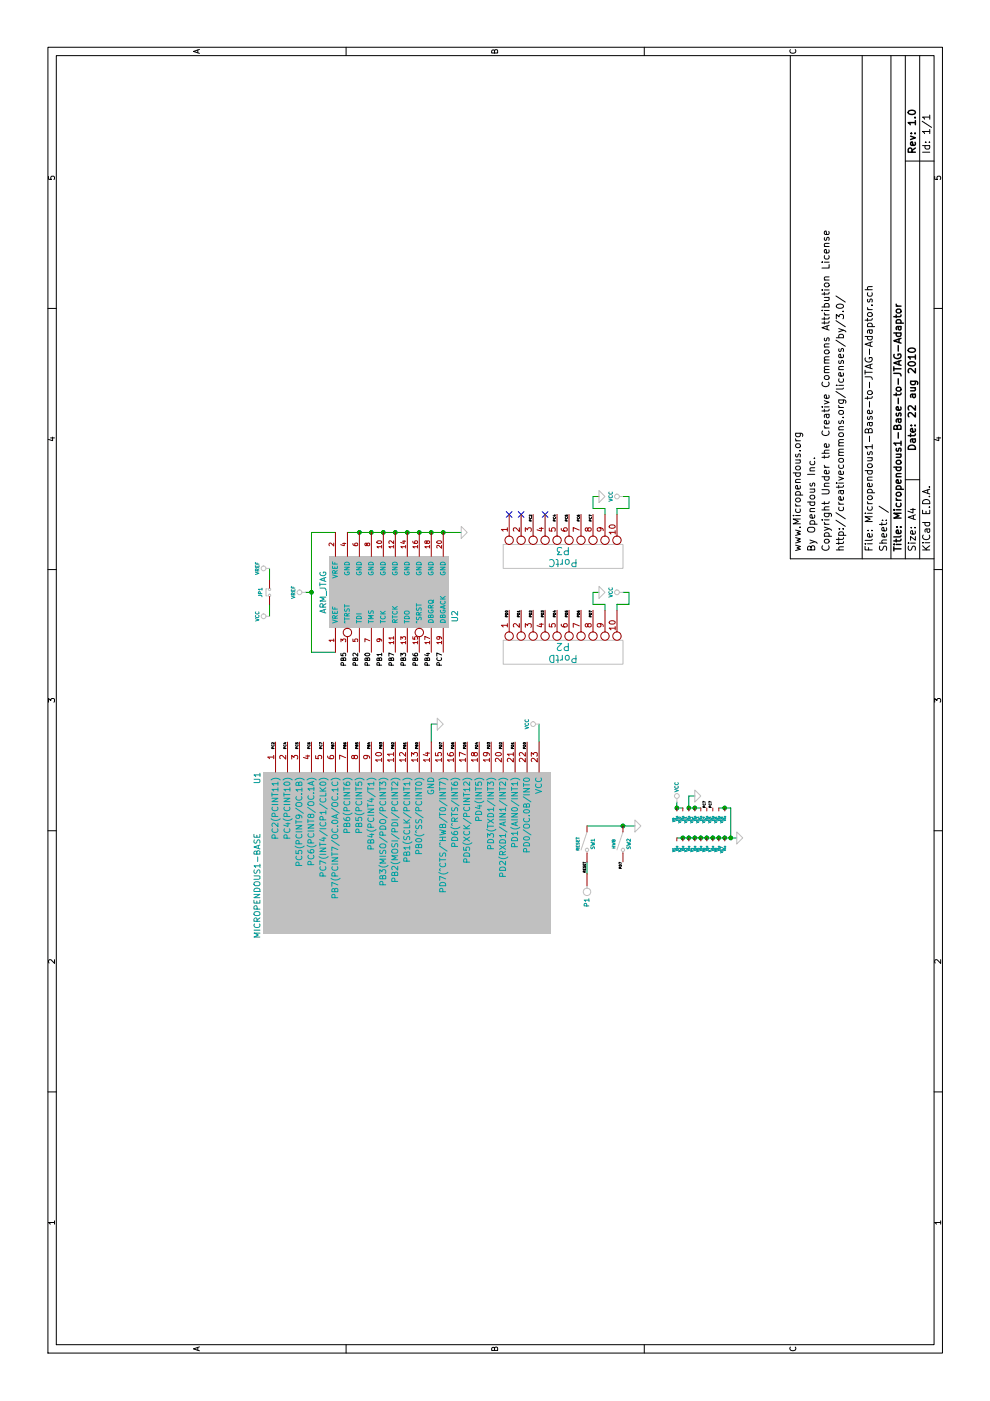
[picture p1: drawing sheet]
EESchema Schematic File Version 2  date 29/08/2010 20:33:50
LIBS:power
LIBS:device
LIBS:transistors
LIBS:conn
LIBS:linear
LIBS:regul
LIBS:74xx
LIBS:cmos4000
LIBS:adc-dac
LIBS:memory
LIBS:xilinx
LIBS:special
LIBS:microcontrollers
LIBS:dsp
LIBS:microchip
LIBS:analog_switches
LIBS:motorola
LIBS:texas
LIBS:intel
LIBS:audio
LIBS:interface
LIBS:digital-audio
LIBS:philips
LIBS:display
LIBS:cypress
LIBS:siliconi
LIBS:opto
LIBS:atmel
LIBS:contrib
LIBS:valves
LIBS:opendous
EELAYER 24  0
EELAYER END
$Descr A4 11700 8267
Sheet 1 1
Title "Micropendous1-Base-to-JTAG-Adaptor"
Date "22 aug 2010"
Rev "1.0"
Comp ""
Comment1 "http://creativecommons.org/licenses/by/3.0/"
Comment2 "Copyright Under the Creative Commons Attribution License"
Comment3 "By Opendous Inc."
Comment4 "www.Micropendous.org"
$EndDescr
Connection ~ 4950 6050
Wire Wire Line
	4950 6000 4950 6100
Wire Wire Line
	4950 6100 4700 6100
Connection ~ 4950 5750
Connection ~ 4950 5650
Wire Wire Line
	4950 5700 4950 5650
Connection ~ 4700 5950
Connection ~ 4700 5900
Connection ~ 4700 5850
Connection ~ 4700 5800
Connection ~ 4700 5750
Connection ~ 4700 5700
Wire Wire Line
	6750 5000 6750 4950
Wire Wire Line
	6750 4950 6650 4950
Wire Wire Line
	6650 4950 6650 5050
Wire Wire Line
	6650 5050 6600 5050
Wire Wire Line
	6650 2250 6550 2250
Connection ~ 6750 2600
Wire Wire Line
	6750 2550 6750 2600
Wire Wire Line
	7250 2800 7250 2600
Wire Wire Line
	5650 3650 5650 3600
Wire Wire Line
	5650 3600 5500 3600
Wire Wire Line
	4400 4900 4500 4900
Wire Wire Line
	4800 4900 4800 5300
Connection ~ 4800 5200
Wire Wire Line
	5500 4500 5650 4500
Wire Wire Line
	6250 2800 6250 2600
Wire Wire Line
	6250 2600 7250 2600
Wire Wire Line
	7250 2900 7250 3850
Connection ~ 7250 3000
Connection ~ 7250 3100
Connection ~ 7250 3200
Connection ~ 7250 3300
Connection ~ 7250 3400
Connection ~ 7250 3500
Connection ~ 7250 3600
Connection ~ 7250 3700
Wire Wire Line
	6850 2250 6950 2250
Wire Wire Line
	6600 5150 6650 5150
Wire Wire Line
	6650 5150 6650 5250
Wire Wire Line
	6650 5250 6750 5250
Wire Wire Line
	6750 5250 6750 5200
Wire Wire Line
	7550 5200 7550 5250
Wire Wire Line
	7550 5250 7450 5250
Wire Wire Line
	7450 5250 7450 5150
Wire Wire Line
	7450 5150 7400 5150
Wire Wire Line
	7400 5050 7450 5050
Wire Wire Line
	7450 5050 7450 4950
Wire Wire Line
	7450 4950 7550 4950
Wire Wire Line
	7550 4950 7550 5000
Wire Wire Line
	4950 5650 5000 5650
Wire Wire Line
	5050 5750 4950 5750
Wire Wire Line
	5050 5750 5050 5800
Wire Wire Line
	4950 5750 4950 5850
Connection ~ 4950 5800
Connection ~ 4700 6000
Connection ~ 4700 6050
Wire Wire Line
	4700 6150 4700 5650
Connection ~ 4700 6100
$Comp
L VIA V18
U 1 1
P 4950 6050
F 0 "V18" V 4975 6150 20  0000 C CNN
F 1 "VIA" H 4950 6250 60  0001 C CNN
	1    4950 6050
	0    -1   -1   0   
$EndComp
$Comp
L VIA V17
U 1 1
P 4700 6050
F 0 "V17" V 4725 6150 20  0000 C CNN
F 1 "VIA" H 4700 6250 60  0001 C CNN
	1    4700 6050
	0    -1   -1   0   
$EndComp
$Comp
L GND #PWR01
U 1 1
P 5050 5800
F 0 "#PWR01" H 5050 5800 30  0001 C CNN
F 1 "GND" H 5050 5730 30  0001 C CNN
	1    5050 5800
	1    0    0    -1  
$EndComp
Text Label 4950 5950 0    20   ~ 0
PC7
Text Label 4950 5900 0    20   ~ 0
PC7
$Comp
L VIA V13
U 1 1
P 4950 5850
F 0 "V13" V 4975 5950 20  0000 C CNN
F 1 "VIA" H 4950 6050 60  0001 C CNN
	1    4950 5850
	0    -1   -1   0   
$EndComp
$Comp
L VIA V12
U 1 1
P 4950 5800
F 0 "V12" V 4975 5900 20  0000 C CNN
F 1 "VIA" H 4950 6000 60  0001 C CNN
	1    4950 5800
	0    -1   -1   0   
$EndComp
$Comp
L VIA V10
U 1 1
P 4950 5700
F 0 "V10" V 4975 5800 20  0000 C CNN
F 1 "VIA" H 4950 5900 60  0001 C CNN
	1    4950 5700
	0    -1   -1   0   
$EndComp
$Comp
L VIA V11
U 1 1
P 4950 5750
F 0 "V11" V 4975 5850 20  0000 C CNN
F 1 "VIA" H 4950 5950 60  0001 C CNN
	1    4950 5750
	0    -1   -1   0   
$EndComp
$Comp
L VIA V15
U 1 1
P 4950 5950
F 0 "V15" V 4975 6050 20  0000 C CNN
F 1 "VIA" H 4950 6150 60  0001 C CNN
	1    4950 5950
	0    -1   -1   0   
$EndComp
$Comp
L VIA V14
U 1 1
P 4950 5900
F 0 "V14" V 4975 6000 20  0000 C CNN
F 1 "VIA" H 4950 6100 60  0001 C CNN
	1    4950 5900
	0    -1   -1   0   
$EndComp
$Comp
L VIA V16
U 1 1
P 4950 6000
F 0 "V16" V 4975 6100 20  0000 C CNN
F 1 "VIA" H 4950 6200 60  0001 C CNN
	1    4950 6000
	0    -1   -1   0   
$EndComp
$Comp
L VIA V9
U 1 1
P 4950 5650
F 0 "V9" V 4975 5750 20  0000 C CNN
F 1 "VIA" H 4950 5850 60  0001 C CNN
	1    4950 5650
	0    -1   -1   0   
$EndComp
$Comp
L VIA V5
U 1 1
P 4700 5850
F 0 "V5" V 4725 5950 20  0000 C CNN
F 1 "VIA" H 4700 6050 60  0001 C CNN
	1    4700 5850
	0    -1   -1   0   
$EndComp
$Comp
L VIA V6
U 1 1
P 4700 5900
F 0 "V6" V 4725 6000 20  0000 C CNN
F 1 "VIA" H 4700 6100 60  0001 C CNN
	1    4700 5900
	0    -1   -1   0   
$EndComp
$Comp
L VIA V8
U 1 1
P 4700 6000
F 0 "V8" V 4725 6100 20  0000 C CNN
F 1 "VIA" H 4700 6200 60  0001 C CNN
	1    4700 6000
	0    -1   -1   0   
$EndComp
$Comp
L VIA V7
U 1 1
P 4700 5950
F 0 "V7" V 4725 6050 20  0000 C CNN
F 1 "VIA" H 4700 6150 60  0001 C CNN
	1    4700 5950
	0    -1   -1   0   
$EndComp
$Comp
L VIA V3
U 1 1
P 4700 5750
F 0 "V3" V 4725 5850 20  0000 C CNN
F 1 "VIA" H 4700 5950 60  0001 C CNN
	1    4700 5750
	0    -1   -1   0   
$EndComp
$Comp
L VIA V4
U 1 1
P 4700 5800
F 0 "V4" V 4725 5900 20  0000 C CNN
F 1 "VIA" H 4700 6000 60  0001 C CNN
	1    4700 5800
	0    -1   -1   0   
$EndComp
$Comp
L VIA V2
U 1 1
P 4700 5700
F 0 "V2" V 4725 5800 20  0000 C CNN
F 1 "VIA" H 4700 5900 60  0001 C CNN
	1    4700 5700
	0    -1   -1   0   
$EndComp
$Comp
L VIA V1
U 1 1
P 4700 5650
F 0 "V1" V 4725 5750 20  0000 C CNN
F 1 "VIA" H 4700 5850 60  0001 C CNN
	1    4700 5650
	0    -1   -1   0   
$EndComp
$Comp
L VCC #PWR02
U 1 1
P 7550 5200
F 0 "#PWR02" H 7550 5300 30  0001 C CNN
F 1 "VCC" H 7550 5300 30  0000 C CNN
	1    7550 5200
	1    0    0    -1  
$EndComp
$Comp
L GND #PWR03
U 1 1
P 7550 5000
F 0 "#PWR03" H 7550 5000 30  0001 C CNN
F 1 "GND" H 7550 4930 30  0001 C CNN
	1    7550 5000
	1    0    0    -1  
$EndComp
$Comp
L VREF #PWR04
U 1 1
P 6950 2250
F 0 "#PWR04" H 6950 2350 30  0001 C CNN
F 1 "VREF" H 6950 2350 30  0000 C CNN
	1    6950 2250
	1    0    0    -1  
$EndComp
$Comp
L JUMPER-2 JP1
U 1 1
P 6750 2250
F 0 "JP1" H 6750 2175 30  0000 C CNN
F 1 "JUMPER-2" H 6750 2250 30  0001 C CNN
	1    6750 2250
	-1   0    0    1   
$EndComp
$Comp
L VREF #PWR05
U 1 1
P 6750 2550
F 0 "#PWR05" H 6750 2650 30  0001 C CNN
F 1 "VREF" H 6750 2650 30  0000 C CNN
	1    6750 2550
	1    0    0    -1  
$EndComp
Text Label 6250 3700 2    40   ~ 0
PC7
$Comp
L GND #PWR06
U 1 1
P 7250 3850
F 0 "#PWR06" H 7250 3850 30  0001 C CNN
F 1 "GND" H 7250 3780 30  0001 C CNN
	1    7250 3850
	1    0    0    -1  
$EndComp
$Comp
L VCC #PWR07
U 1 1
P 6550 2250
F 0 "#PWR07" H 6550 2350 30  0001 C CNN
F 1 "VCC" H 6550 2350 30  0000 C CNN
	1    6550 2250
	1    0    0    -1  
$EndComp
Text Label 6250 3300 2    40   ~ 0
PB7
Text Label 6250 3500 2    40   ~ 0
PB6
Text Label 6250 2900 2    40   ~ 0
PB5
Text Label 6250 3600 2    40   ~ 0
PB4
Text Label 6250 3400 2    40   ~ 0
PB3
Text Label 6250 3000 2    40   ~ 0
PB2
Text Label 6250 3200 2    40   ~ 0
PB1
Text Label 6250 3100 2    40   ~ 0
PB0
$Comp
L CONN_JTAG_ARM U2
U 1 1
P 6750 3250
F 0 "U2" H 6550 2700 50  0000 C CNN
F 1 "ARM_JTAG" H 6750 3800 50  0000 C CNN
	1    6750 3250
	1    0    0    -1  
$EndComp
NoConn ~ 7400 4250
NoConn ~ 7400 4350
NoConn ~ 7400 4550
$Comp
L GND #PWR08
U 1 1
P 5650 3650
F 0 "#PWR08" H 5650 3650 30  0001 C CNN
F 1 "GND" H 5650 3580 30  0001 C CNN
	1    5650 3650
	1    0    0    -1  
$EndComp
$Comp
L MICROPENDOUS1-BASE U1
U 1 1
P 4700 3400
F 0 "U1" H 4200 4650 50  0000 C CNN
F 1 "MICROPENDOUS1-BASE" H 5100 4650 50  0000 C CNN
	1    4700 3400
	-1   0    0    -1  
$EndComp
$Comp
L VCC #PWR09
U 1 1
P 5000 5650
F 0 "#PWR09" H 5000 5750 30  0001 C CNN
F 1 "VCC" V 5000 5775 30  0000 C CNN
	1    5000 5650
	0    1    1    0   
$EndComp
$Comp
L GND #PWR010
U 1 1
P 4700 6150
F 0 "#PWR010" H 4700 6150 30  0001 C CNN
F 1 "GND" H 4700 6080 30  0001 C CNN
	1    4700 6150
	1    0    0    -1  
$EndComp
$Comp
L GND #PWR011
U 1 1
P 4800 5300
F 0 "#PWR011" H 4800 5300 30  0001 C CNN
F 1 "GND" H 4800 5230 30  0001 C CNN
	1    4800 5300
	1    0    0    -1  
$EndComp
Text Label 4500 5200 2    20   ~ 0
PD7
$Comp
L SWITCH_PUSHBUTTON SW2
U 1 1
P 4650 5200
F 0 "SW2" H 4650 5150 30  0000 C CNN
F 1 "HWB" H 4650 5275 25  0000 C CNN
	1    4650 5200
	1    0    0    -1  
$EndComp
$Comp
L SWITCH_PUSHBUTTON SW1
U 1 1
P 4650 4900
F 0 "SW1" H 4650 4850 30  0000 C CNN
F 1 "RESET" H 4650 4975 25  0000 C CNN
	1    4650 4900
	1    0    0    -1  
$EndComp
$Comp
L CONN_1 P1
U 1 1
P 4250 4900
F 0 "P1" H 4300 4900 40  0000 L CNN
F 1 "CONN_1" H 4250 4955 30  0001 C CNN
	1    4250 4900
	-1   0    0    1   
$EndComp
Text Label 4500 4900 2    20   ~ 0
RESET
Text Label 7400 4650 2    20   ~ 0
PC4
Text Label 7400 4950 2    20   ~ 0
PC7
Text Label 7400 4850 2    20   ~ 0
PC6
Text Label 7400 4750 2    20   ~ 0
PC5
$Comp
L CONN_10 P3
U 1 1
P 7050 4700
F 0 "P3" V 7000 4700 60  0000 C CNN
F 1 "PortC" V 7100 4700 60  0000 C CNN
	1    7050 4700
	-1   0    0    -1  
$EndComp
$Comp
L GND #PWR012
U 1 1
P 6750 5000
F 0 "#PWR012" H 6750 5000 30  0001 C CNN
F 1 "GND" H 6750 4930 30  0001 C CNN
	1    6750 5000
	1    0    0    -1  
$EndComp
$Comp
L VCC #PWR013
U 1 1
P 6750 5200
F 0 "#PWR013" H 6750 5300 30  0001 C CNN
F 1 "VCC" H 6750 5300 30  0000 C CNN
	1    6750 5200
	1    0    0    -1  
$EndComp
$Comp
L CONN_10 P2
U 1 1
P 6250 4700
F 0 "P2" V 6200 4700 60  0000 C CNN
F 1 "PortD" V 6300 4700 60  0000 C CNN
	1    6250 4700
	-1   0    0    -1  
$EndComp
$Comp
L VCC #PWR014
U 1 1
P 5650 4500
F 0 "#PWR014" H 5650 4600 30  0001 C CNN
F 1 "VCC" H 5650 4600 30  0000 C CNN
	1    5650 4500
	1    0    0    -1  
$EndComp
Text Label 5500 4100 2    20   ~ 0
PD3
Text Label 5500 4400 2    20   ~ 0
PD0
Text Label 5500 4300 2    20   ~ 0
PD1
Text Label 5500 4200 2    20   ~ 0
PD2
Text Label 5500 4000 2    20   ~ 0
PD4
Text Label 5500 3900 2    20   ~ 0
PD5
Text Label 5500 3800 2    20   ~ 0
PD6
Text Label 5500 2700 2    20   ~ 0
PC7
Text Label 5500 2600 2    20   ~ 0
PC6
Text Label 5500 2500 2    20   ~ 0
PC5
Text Label 5500 2400 2    20   ~ 0
PC4
Text Label 5500 2300 2    20   ~ 0
PC2
Text Label 5500 3500 2    20   ~ 0
PB0
Text Label 5500 3400 2    20   ~ 0
PB1
Text Label 5500 3300 2    20   ~ 0
PB2
Text Label 5500 3200 2    20   ~ 0
PB3
Text Label 5500 3100 2    20   ~ 0
PB4
Text Label 5500 3000 2    20   ~ 0
PB5
Text Label 5500 2900 2    20   ~ 0
PB6
Text Label 5500 2800 2    20   ~ 0
PB7
Text Label 5500 3700 2    20   ~ 0
PD7
Text Label 6600 4550 2    20   ~ 0
PD3
Text Label 6600 4250 2    20   ~ 0
PD0
Text Label 6600 4350 2    20   ~ 0
PD1
Text Label 6600 4450 2    20   ~ 0
PD2
Text Label 6600 4650 2    20   ~ 0
PD4
Text Label 6600 4750 2    20   ~ 0
PD5
Text Label 6600 4850 2    20   ~ 0
PD6
Text Label 7400 4450 2    20   ~ 0
PC2
Text Label 6600 4950 2    20   ~ 0
PD7
$EndSCHEMATC
